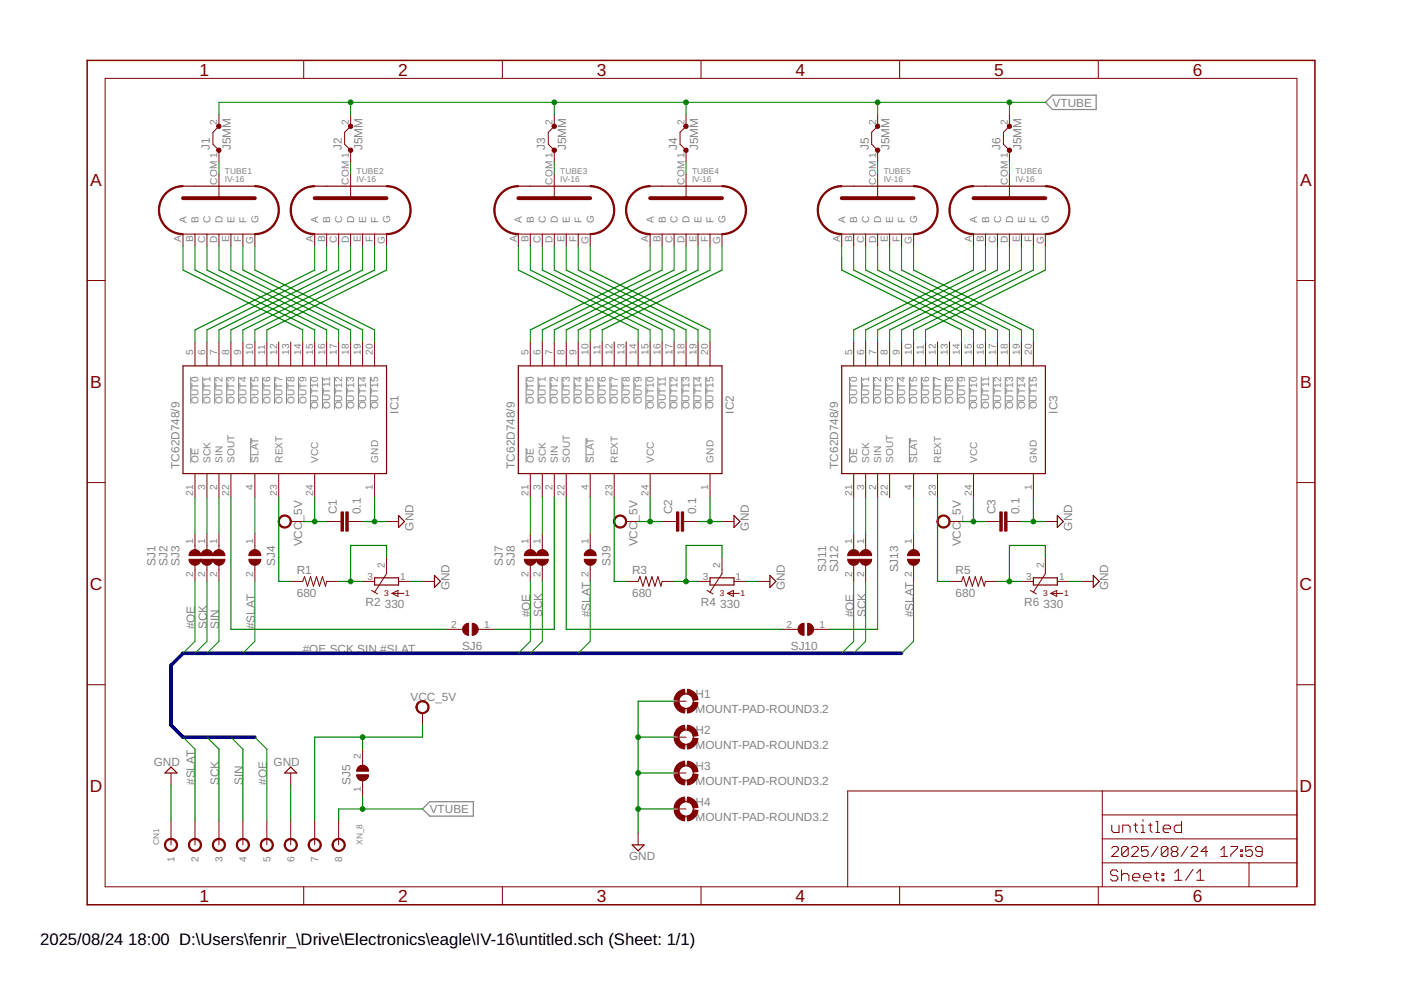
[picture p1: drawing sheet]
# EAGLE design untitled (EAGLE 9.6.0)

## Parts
C1  0.1  C-EUC2012  [C2012]
C2  0.1  C-EUC2012  [C2012]
C3  0.1  C-EUC2012  [C2012]
CN1  XN_8  CON8  [CON8]
H1  MOUNT-PAD-ROUND3.2  [3,2-PAD]
H2  MOUNT-PAD-ROUND3.2  [3,2-PAD]
H3  MOUNT-PAD-ROUND3.2  [3,2-PAD]
H4  MOUNT-PAD-ROUND3.2  [3,2-PAD]
IC1  TC62D748CFG  [TSSOP-24]
IC2  TC62D748CFG  [TSSOP-24]
IC3  TC62D748CFG  [TSSOP-24]
J1  J5MM  [05]
J2  J5MM  [05]
J3  J5MM  [05]
J4  J5MM  [05]
J5  J5MM  [05]
J6  J5MM  [05]
R1  680  R-US_0309/V  [0309V]
R2  330  3362P  [3362P]
R3  680  R-US_0309/V  [0309V]
R4  330  3362P  [3362P]
R5  680  R-US_0309/V  [0309V]
R6  330  3362P  [3362P]
SJ1  SJ  [SJ]
SJ2  SJ  [SJ]
SJ3  SJ  [SJ]
SJ4  SJ  [SJ]
SJ5  SJ  [SJ]
SJ6  SJ  [SJ]
SJ7  SJ  [SJ]
SJ8  SJ  [SJ]
SJ9  SJ  [SJ]
SJ10  SJ  [SJ]
SJ11  SJ  [SJ]
SJ12  SJ  [SJ]
SJ13  SJ  [SJ]
TUBE1  IV-16  [IV-17_COMP]
TUBE2  IV-16  [IV-17_COMP]
TUBE3  IV-16  [IV-17_COMP]
TUBE4  IV-16  [IV-17_COMP]
TUBE5  IV-16  [IV-17_COMP]
TUBE6  IV-16  [IV-17_COMP]

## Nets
#OE: CN1.P$5 SJ1.2 SJ7.2 SJ11.2
#SLAT: CN1.P$2 SJ4.2 SJ9.2 SJ13.2
GND: C1.2 C2.2 C3.2 CN1.P$1 CN1.P$6 H1.B3,2(MOUNT) H2.B3,2(MOUNT) H3.B3,2(MOUNT) H4.B3,2(MOUNT) IC1.1(GND) IC2.1(GND) IC3.1(GND) R2.1 R4.1 R6.1
N$1: IC1.22(SOUT) SJ6.2
N$3: IC1.14(!OUT9) TUBE1.A
N$4: IC1.11(!OUT6) TUBE2.G
N$5: IC1.16(!OUT11) TUBE1.C
N$6: IC1.17(!OUT12) TUBE1.D
N$7: IC1.18(!OUT13) TUBE1.E
N$8: IC1.19(!OUT14) TUBE1.F
N$9: IC2.6(!OUT1) TUBE4.B
N$10: IC2.7(!OUT2) TUBE4.C
N$11: IC2.9(!OUT4) TUBE4.E
N$12: IC2.8(!OUT3) TUBE4.D
N$13: IC2.10(!OUT5) TUBE4.F
N$14: IC2.11(!OUT6) TUBE4.G
N$15: IC2.14(!OUT9) TUBE3.A
N$16: IC3.6(!OUT1) TUBE6.B
N$17: IC2.15(!OUT10) TUBE3.B
N$18: IC3.7(!OUT2) TUBE6.C
N$19: IC2.17(!OUT12) TUBE3.D
N$20: IC3.8(!OUT3) TUBE6.D
N$21: IC2.19(!OUT14) TUBE3.F
N$22: IC3.10(!OUT5) TUBE6.F
N$23: IC2.5(!OUT0) TUBE4.A
N$24: IC3.11(!OUT6) TUBE6.G
N$25: IC3.9(!OUT4) TUBE6.E
N$26: IC3.14(!OUT9) TUBE5.A
N$28: IC3.16(!OUT11) TUBE5.C
N$29: IC3.18(!OUT13) TUBE5.E
N$30: IC3.5(!OUT0) TUBE6.A
N$31: IC3.15(!OUT10) TUBE5.B
N$33: IC2.2(SIN) SJ6.1
N$35: IC3.19(!OUT14) TUBE5.F
N$44: IC1.23(REXT) R1.1
N$45: IC2.23(REXT) R3.1
N$46: IC3.23(REXT) R5.1
N$47: IC3.17(!OUT12) TUBE5.D
N$48: R1.2 R2.2 R2.3
N$50: IC2.22(SOUT) SJ10.2
N$51: IC3.2(SIN) SJ10.1
N$52: R3.2 R4.2 R4.3
N$53: IC1.21(!OE) SJ1.1
N$54: IC1.3(SCK) SJ2.1
N$55: IC1.2(SIN) SJ3.1
N$56: IC1.4(!SLAT) SJ4.1
N$57: IC2.21(!OE) SJ7.1
N$58: IC2.3(SCK) SJ8.1
N$59: IC2.4(!SLAT) SJ9.1
N$60: IC3.21(!OE) SJ11.1
N$61: IC3.3(SCK) SJ12.1
N$62: IC1.15(!OUT10) TUBE1.B
N$63: IC3.4(!SLAT) SJ13.1
N$64: J1.1 TUBE1.COM
N$65: J2.1 TUBE2.COM
N$66: J3.1 TUBE3.COM
N$67: J4.1 TUBE4.COM
N$68: J5.1 TUBE5.COM
N$69: J6.1 TUBE6.COM
N$70: R5.2 R6.2 R6.3
N$71: IC2.16(!OUT11) TUBE3.C
N$72: IC3.20(!OUT15) TUBE5.G
N$74: IC2.20(!OUT15) TUBE3.G
N$75: IC1.20(!OUT15) TUBE1.G
N$76: IC2.18(!OUT13) TUBE3.E
N$77: IC1.10(!OUT5) TUBE2.F
N$78: IC1.9(!OUT4) TUBE2.E
N$79: IC1.8(!OUT3) TUBE2.D
N$80: IC1.7(!OUT2) TUBE2.C
N$81: IC1.5(!OUT0) TUBE2.A
N$82: IC1.6(!OUT1) TUBE2.B
SCK: CN1.P$3 SJ2.2 SJ8.2 SJ12.2
SIN: CN1.P$4 SJ3.2
VCC_5V: C1.1 C2.1 C3.1 CN1.P$7 IC1.24(VCC) IC2.24(VCC) IC3.24(VCC) SJ5.2
VTUBE: CN1.P$8 J1.2 J2.2 J3.2 J4.2 J5.2 J6.2 SJ5.1
Unconnected: IC1.12(!OUT7) IC1.13(!OUT8) IC2.12(!OUT7) IC2.13(!OUT8) IC3.12(!OUT7) IC3.13(!OUT8) IC3.22(SOUT)

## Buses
#OE,SCK,SIN,#SLAT
